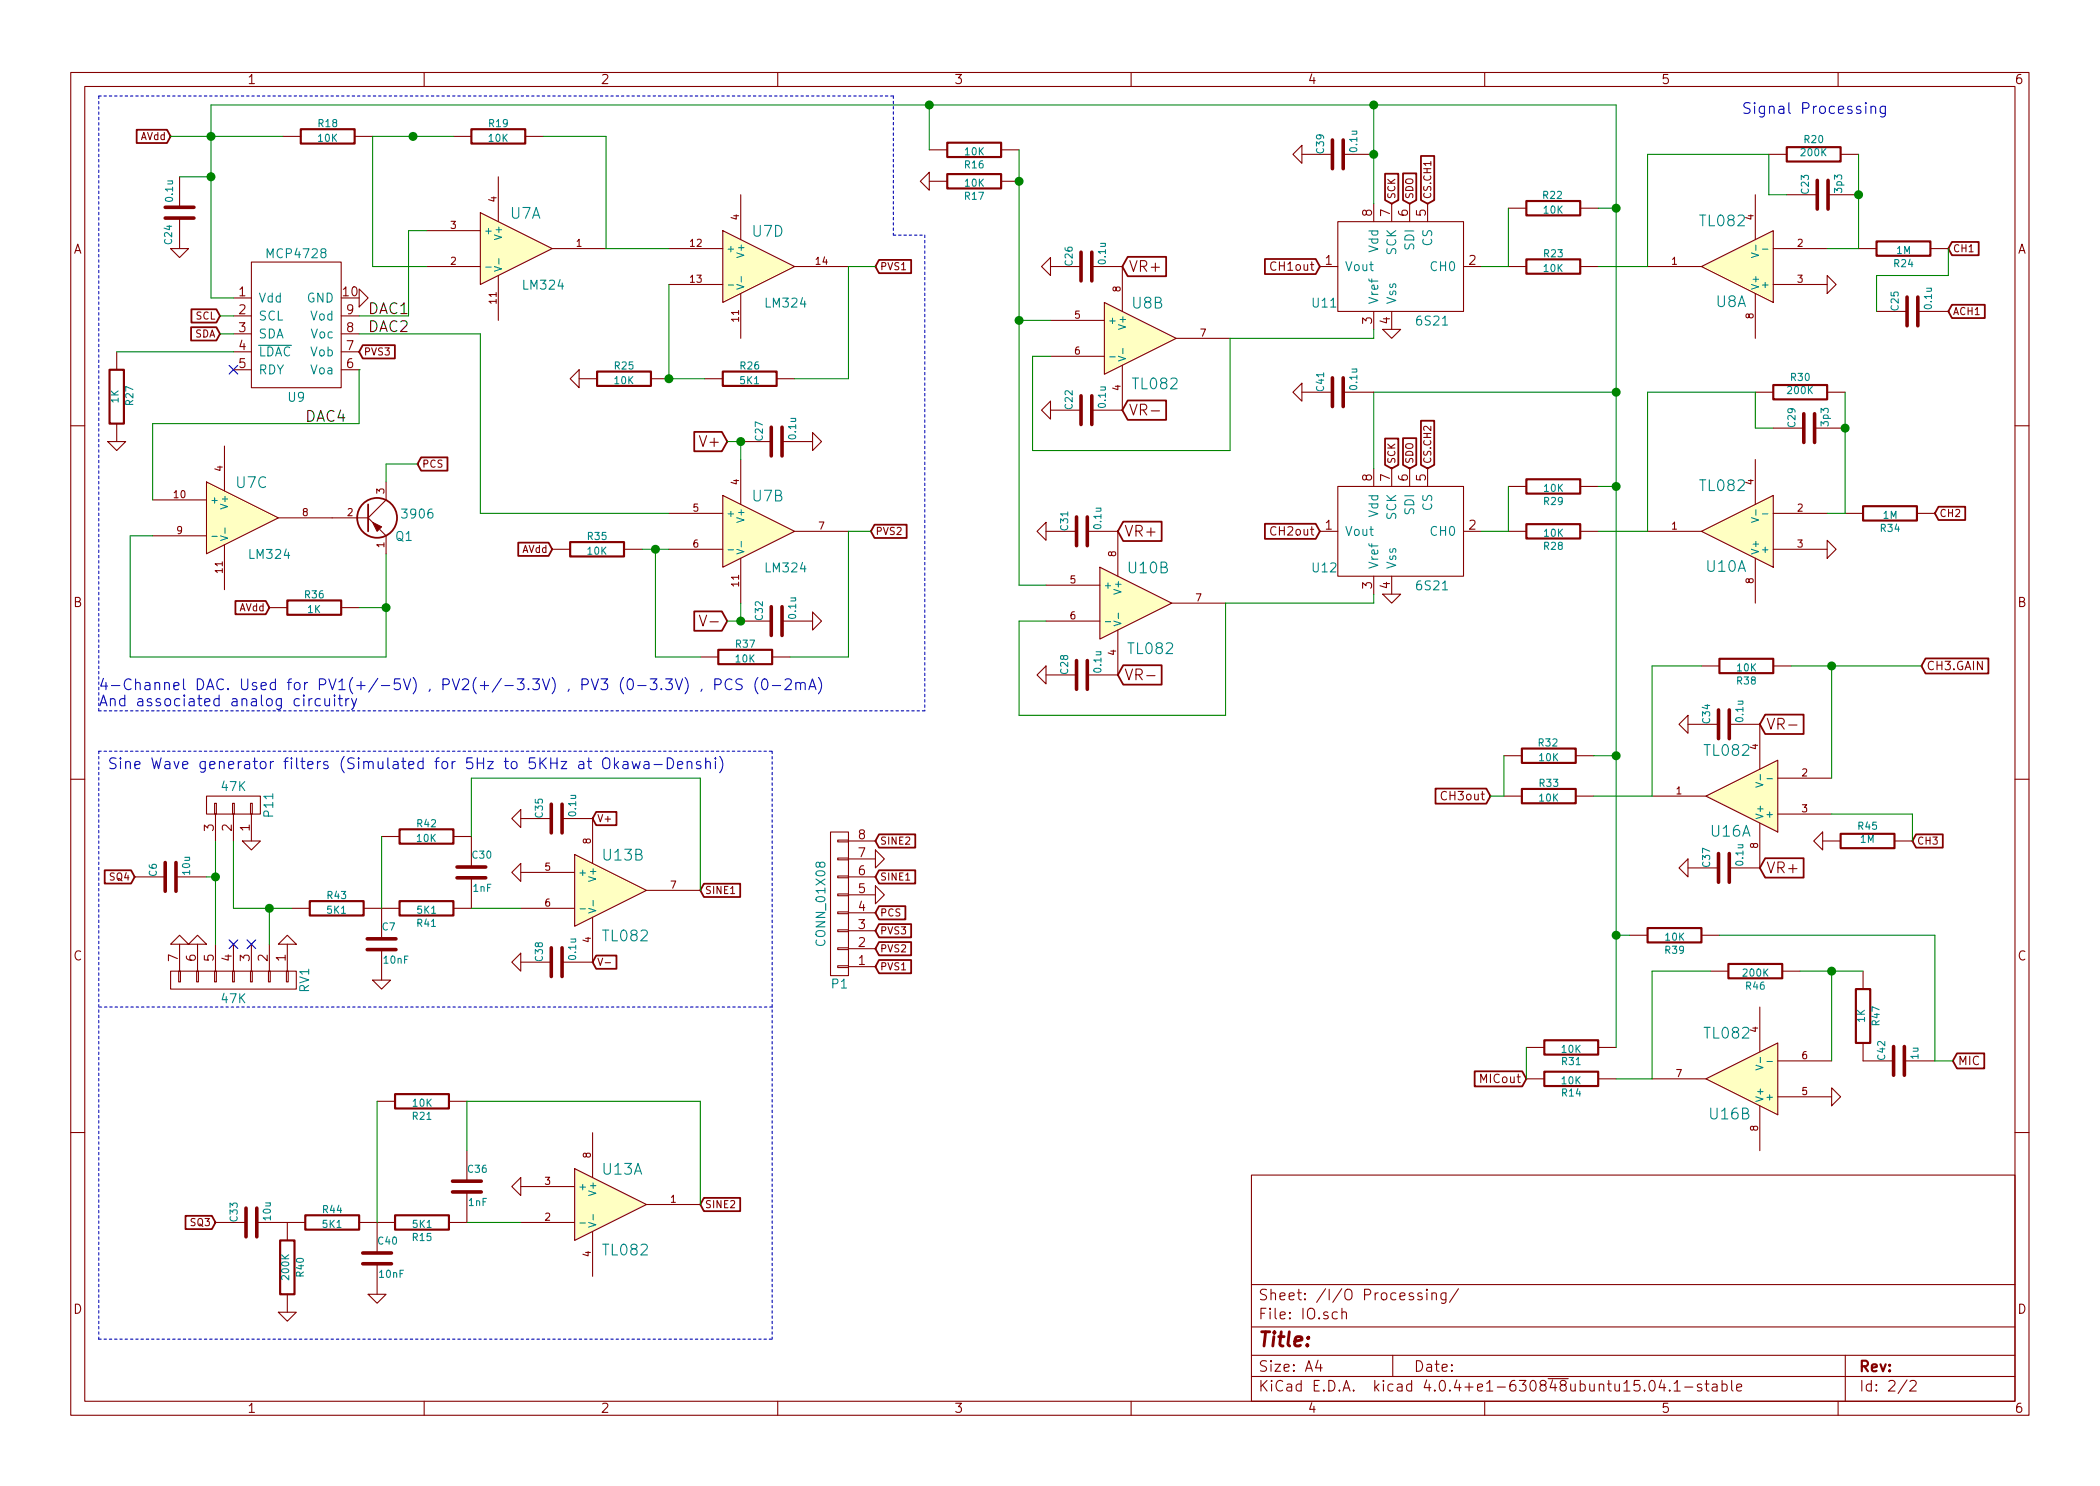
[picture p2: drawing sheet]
EESchema Schematic File Version 2
LIBS:PSLab-rescue
LIBS:power
LIBS:device
LIBS:transistors
LIBS:linear
LIBS:regul
LIBS:74xx
LIBS:cmos4000
LIBS:adc-dac
LIBS:memory
LIBS:xilinx
LIBS:microcontrollers
LIBS:dsp
LIBS:microchip
LIBS:analog_switches
LIBS:motorola
LIBS:texas
LIBS:intel
LIBS:audio
LIBS:interface
LIBS:digital-audio
LIBS:philips
LIBS:display
LIBS:cypress
LIBS:siliconi
LIBS:opto
LIBS:atmel
LIBS:contrib
LIBS:valves
LIBS:conn
LIBS:proto1
LIBS:proto1-cache
LIBS:PSLab-cache
EELAYER 25 0
EELAYER END
$Descr A4 11693 8268
encoding utf-8
Sheet 2 2
Title ""
Date ""
Rev ""
Comp ""
Comment1 ""
Comment2 ""
Comment3 ""
Comment4 ""
$EndDescr
$Comp
L R-RESCUE-proto1 R30
U 1 1
P 10025 2175
F 0 "R30" V 10105 2175 40  0000 C CNN
F 1 "200K" V 10032 2176 40  0000 C CNN
F 2 "MyLib:R_0805" V 9955 2175 30  0001 C CNN
F 3 "" H 10025 2175 30  0000 C CNN
	1    10025 2175
	0    -1   -1   0   
$EndComp
$Comp
L R-RESCUE-proto1 R34
U 1 1
P 10525 2850
F 0 "R34" V 10605 2850 40  0000 C CNN
F 1 "1M" V 10532 2851 40  0000 C CNN
F 2 "MyLib:R_0805" V 10455 2850 30  0001 C CNN
F 3 "" H 10525 2850 30  0000 C CNN
	1    10525 2850
	0    1    1    0   
$EndComp
$Comp
L GND-RESCUE-proto1 #PWR063
U 1 1
P 10175 3050
F 0 "#PWR063" H 10175 3050 30  0001 C CNN
F 1 "GND" H 10175 2980 30  0001 C CNN
F 2 "" H 10175 3050 60  0000 C CNN
F 3 "" H 10175 3050 60  0000 C CNN
	1    10175 3050
	0    -1   -1   0   
$EndComp
$Comp
L R-RESCUE-proto1 R32
U 1 1
P 8625 4200
F 0 "R32" V 8550 4205 40  0000 C CNN
F 1 "10K" V 8632 4201 40  0000 C CNN
F 2 "MyLib:R_0805" V 8555 4200 30  0001 C CNN
F 3 "" H 8625 4200 30  0000 C CNN
	1    8625 4200
	0    -1   1    0   
$EndComp
$Comp
L R-RESCUE-proto1 R33
U 1 1
P 8625 4425
F 0 "R33" V 8550 4425 40  0000 C CNN
F 1 "10K" V 8632 4426 40  0000 C CNN
F 2 "MyLib:R_0805" V 8555 4425 30  0001 C CNN
F 3 "" H 8625 4425 30  0000 C CNN
	1    8625 4425
	0    -1   1    0   
$EndComp
$Comp
L GND-RESCUE-proto1 #PWR064
U 1 1
P 5825 3750
F 0 "#PWR064" H 5825 3750 30  0001 C CNN
F 1 "GND" H 5825 3680 30  0001 C CNN
F 2 "" H 5825 3750 60  0000 C CNN
F 3 "" H 5825 3750 60  0000 C CNN
	1    5825 3750
	0    1    1    0   
$EndComp
$Comp
L GND-RESCUE-proto1 #PWR065
U 1 1
P 5825 2950
F 0 "#PWR065" H 5825 2950 30  0001 C CNN
F 1 "GND" H 5825 2880 30  0001 C CNN
F 2 "" H 5825 2950 60  0000 C CNN
F 3 "" H 5825 2950 60  0000 C CNN
	1    5825 2950
	0    1    1    0   
$EndComp
$Comp
L C-RESCUE-proto1 C29
U 1 1
P 10075 2375
AR Path="/5441D502" Ref="C29"  Part="1" 
AR Path="/54260FB5/5441D502" Ref="C29"  Part="1" 
F 0 "C29" H 10075 2475 40  0000 L CNN
F 1 "3p3" H 10081 2290 40  0000 L CNN
F 2 "MyLib:C_0805" H 10113 2225 30  0001 C CNN
F 3 "" H 10075 2375 60  0000 C CNN
	1    10075 2375
	0    -1   -1   0   
$EndComp
$Comp
L TL082-RESCUE-proto1 U10
U 1 1
P 9675 2950
F 0 "U10" H 9625 3150 60  0000 L CNN
F 1 "TL082" H 9625 2700 60  0000 L CNN
F 2 "MyLib:SOIC-8-N" H 9675 2950 60  0001 C CNN
F 3 "" H 9675 2950 60  0000 C CNN
	1    9675 2950
	-1   0    0    1   
$EndComp
$Comp
L C-RESCUE-proto1 C28
U 1 1
P 6025 3750
AR Path="/54474AA7" Ref="C28"  Part="1" 
AR Path="/54260FB5/54474AA7" Ref="C28"  Part="1" 
F 0 "C28" H 6025 3850 40  0000 L CNN
F 1 "0.1u" H 6031 3665 40  0000 L CNN
F 2 "MyLib:C_0805" H 6063 3600 30  0001 C CNN
F 3 "" H 6025 3750 60  0000 C CNN
	1    6025 3750
	0    -1   -1   0   
$EndComp
$Comp
L C-RESCUE-proto1 C31
U 1 1
P 6025 2950
AR Path="/5448A954" Ref="C31"  Part="1" 
AR Path="/54260FB5/5448A954" Ref="C31"  Part="1" 
F 0 "C31" H 6025 3050 40  0000 L CNN
F 1 "0.1u" H 6031 2865 40  0000 L CNN
F 2 "MyLib:C_0805" H 6063 2800 30  0001 C CNN
F 3 "" H 6025 2950 60  0000 C CNN
	1    6025 2950
	0    -1   -1   0   
$EndComp
$Comp
L TL082-RESCUE-proto1 U10
U 2 1
P 6325 3350
F 0 "U10" H 6275 3550 60  0000 L CNN
F 1 "TL082" H 6275 3100 60  0000 L CNN
F 2 "MyLib:SOIC-8-N" H 6325 3350 60  0001 C CNN
F 3 "" H 6325 3350 60  0000 C CNN
	2    6325 3350
	1    0    0    -1  
$EndComp
$Comp
L LM324-RESCUE-proto1 U7
U 4 1
P 4225 1475
AR Path="/555FF8F7" Ref="U7"  Part="4" 
AR Path="/54260FB5/555FF8F7" Ref="U7"  Part="4" 
F 0 "U7" H 4275 1675 60  0000 C CNN
F 1 "LM324" H 4375 1275 50  0000 C CNN
F 2 "MyLib:SOIC-14_N" H 4225 1475 60  0001 C CNN
F 3 "" H 4225 1475 60  0000 C CNN
	4    4225 1475
	1    0    0    -1  
$EndComp
$Comp
L LM324-RESCUE-proto1 U7
U 3 1
P 1350 2875
AR Path="/555FF9B2" Ref="U7"  Part="3" 
AR Path="/54260FB5/555FF9B2" Ref="U7"  Part="3" 
F 0 "U7" H 1400 3075 60  0000 C CNN
F 1 "LM324" H 1500 2675 50  0000 C CNN
F 2 "MyLib:SOIC-14_N" H 1350 2875 60  0001 C CNN
F 3 "" H 1350 2875 60  0000 C CNN
	3    1350 2875
	1    0    0    -1  
$EndComp
$Comp
L LM324-RESCUE-proto1 U7
U 1 1
P 2875 1375
AR Path="/555FFA21" Ref="U7"  Part="1" 
AR Path="/54260FB5/555FFA21" Ref="U7"  Part="1" 
F 0 "U7" H 2925 1575 60  0000 C CNN
F 1 "LM324" H 3025 1175 50  0000 C CNN
F 2 "MyLib:SOIC-14_N" H 2875 1375 60  0001 C CNN
F 3 "" H 2875 1375 60  0000 C CNN
	1    2875 1375
	1    0    0    -1  
$EndComp
$Comp
L LM324-RESCUE-proto1 U7
U 2 1
P 4225 2950
AR Path="/555FFAA5" Ref="U7"  Part="2" 
AR Path="/54260FB5/555FFAA5" Ref="U7"  Part="2" 
F 0 "U7" H 4275 3150 60  0000 C CNN
F 1 "LM324" H 4375 2750 50  0000 C CNN
F 2 "MyLib:SOIC-14_N" H 4225 2950 60  0001 C CNN
F 3 "" H 4225 2950 60  0000 C CNN
	2    4225 2950
	1    0    0    -1  
$EndComp
$Comp
L MCP4728-RESCUE-PSLab U9
U 1 1
P 1650 1800
F 0 "U9" H 1650 1400 50  0000 C CNN
F 1 "MCP4728" H 1650 2200 50  0000 C CNN
F 2 "MyLib:MSOP-10-0.5mm-hand" H 1650 1800 50  0001 C CNN
F 3 "_" H 1650 1800 50  0001 C CNN
	1    1650 1800
	1    0    0    -1  
$EndComp
$Comp
L R-RESCUE-proto1 R27
U 1 1
P 650 2200
F 0 "R27" V 575 2205 40  0000 C CNN
F 1 "1K" V 657 2201 40  0000 C CNN
F 2 "MyLib:R_0805" V 580 2200 30  0001 C CNN
F 3 "" H 650 2200 30  0000 C CNN
	1    650  2200
	-1   0    0    -1  
$EndComp
Text GLabel 950  750  0    40   Input ~ 0
AVdd
Text GLabel 1225 1750 0    40   Input ~ 0
SCL
Text GLabel 1225 1850 0    40   Input ~ 0
SDA
NoConn ~ 1300 2050
$Comp
L GND-RESCUE-proto1 #PWR066
U 1 1
P 650 2450
F 0 "#PWR066" H 650 2450 30  0001 C CNN
F 1 "GND" H 650 2380 30  0001 C CNN
F 2 "" H 650 2450 60  0000 C CNN
F 3 "" H 650 2450 60  0000 C CNN
	1    650  2450
	1    0    0    -1  
$EndComp
$Comp
L GND-RESCUE-proto1 #PWR067
U 1 1
P 2000 1650
F 0 "#PWR067" H 2000 1650 30  0001 C CNN
F 1 "GND" H 2000 1580 30  0001 C CNN
F 2 "" H 2000 1650 60  0000 C CNN
F 3 "" H 2000 1650 60  0000 C CNN
	1    2000 1650
	0    -1   -1   0   
$EndComp
$Comp
L R-RESCUE-proto1 R19
U 1 1
P 2775 750
F 0 "R19" V 2700 750 40  0000 C CNN
F 1 "10K" V 2782 751 40  0000 C CNN
F 2 "MyLib:R_0805" V 2705 750 30  0001 C CNN
F 3 "" H 2775 750 30  0000 C CNN
	1    2775 750 
	0    -1   1    0   
$EndComp
$Comp
L R-RESCUE-proto1 R18
U 1 1
P 1825 750
F 0 "R18" V 1750 750 40  0000 C CNN
F 1 "10K" V 1832 751 40  0000 C CNN
F 2 "MyLib:R_0805" V 1755 750 30  0001 C CNN
F 3 "" H 1825 750 30  0000 C CNN
	1    1825 750 
	0    -1   1    0   
$EndComp
$Comp
L C-RESCUE-proto1 C24
U 1 1
P 1000 1175
AR Path="/55602589" Ref="C24"  Part="1" 
AR Path="/54260FB5/55602589" Ref="C24"  Part="1" 
F 0 "C24" V 935 1240 40  0000 L CNN
F 1 "0.1u" V 940 990 40  0000 L CNN
F 2 "MyLib:C_0805" H 1038 1025 30  0001 C CNN
F 3 "" H 1000 1175 60  0000 C CNN
	1    1000 1175
	1    0    0    1   
$EndComp
$Comp
L GND-RESCUE-proto1 #PWR068
U 1 1
P 1000 1375
F 0 "#PWR068" H 1000 1375 30  0001 C CNN
F 1 "GND" H 1000 1305 30  0001 C CNN
F 2 "" H 1000 1375 60  0000 C CNN
F 3 "" H 1000 1375 60  0000 C CNN
	1    1000 1375
	1    0    0    -1  
$EndComp
$Comp
L R-RESCUE-proto1 R26
U 1 1
P 4175 2100
F 0 "R26" V 4100 2100 40  0000 C CNN
F 1 "5K1" V 4182 2101 40  0000 C CNN
F 2 "MyLib:R_0805" V 4105 2100 30  0001 C CNN
F 3 "" H 4175 2100 30  0000 C CNN
	1    4175 2100
	0    -1   1    0   
$EndComp
$Comp
L R-RESCUE-proto1 R25
U 1 1
P 3475 2100
F 0 "R25" V 3400 2100 40  0000 C CNN
F 1 "10K" V 3482 2101 40  0000 C CNN
F 2 "MyLib:R_0805" V 3405 2100 30  0001 C CNN
F 3 "" H 3475 2100 30  0000 C CNN
	1    3475 2100
	0    -1   1    0   
$EndComp
$Comp
L GND-RESCUE-proto1 #PWR069
U 1 1
P 3225 2100
F 0 "#PWR069" H 3225 2100 30  0001 C CNN
F 1 "GND" H 3225 2030 30  0001 C CNN
F 2 "" H 3225 2100 60  0000 C CNN
F 3 "" H 3225 2100 60  0000 C CNN
	1    3225 2100
	0    1    1    0   
$EndComp
Text GLabel 4850 2950 2    40   Input ~ 0
PVS2
Text GLabel 4875 1475 2    40   Input ~ 0
PVS1
$Comp
L R-RESCUE-proto1 R35
U 1 1
P 3325 3050
F 0 "R35" V 3250 3050 40  0000 C CNN
F 1 "10K" V 3332 3051 40  0000 C CNN
F 2 "MyLib:R_0805" V 3255 3050 30  0001 C CNN
F 3 "" H 3325 3050 30  0000 C CNN
	1    3325 3050
	0    -1   1    0   
$EndComp
Text GLabel 3075 3050 0    40   Input ~ 0
AVdd
$Comp
L R-RESCUE-proto1 R37
U 1 1
P 4150 3650
F 0 "R37" V 4075 3650 40  0000 C CNN
F 1 "10K" V 4157 3651 40  0000 C CNN
F 2 "MyLib:R_0805" V 4080 3650 30  0001 C CNN
F 3 "" H 4150 3650 30  0000 C CNN
	1    4150 3650
	0    -1   1    0   
$EndComp
Text GLabel 2000 1950 2    40   Input ~ 0
PVS3
$Comp
L 3906 Q1
U 1 1
P 2050 2875
F 0 "Q1" H 2250 2775 50  0000 C CNN
F 1 "3906" H 2325 2900 50  0000 C CNN
F 2 "MyLib:SOT-23-EBC" H 2050 2875 60  0001 C CNN
F 3 "" H 2050 2875 60  0000 C CNN
	1    2050 2875
	1    0    0    -1  
$EndComp
Text GLabel 2325 2575 2    40   Input ~ 0
PCS
$Comp
L R-RESCUE-proto1 R36
U 1 1
P 1750 3375
F 0 "R36" V 1675 3375 40  0000 C CNN
F 1 "1K" V 1757 3376 40  0000 C CNN
F 2 "MyLib:R_0805" V 1680 3375 30  0001 C CNN
F 3 "" H 1750 3375 30  0000 C CNN
	1    1750 3375
	0    -1   1    0   
$EndComp
Text GLabel 1500 3375 0    40   Input ~ 0
AVdd
$Comp
L C-RESCUE-proto1 C27
U 1 1
P 4325 2450
AR Path="/5560BEAD" Ref="C27"  Part="1" 
AR Path="/54260FB5/5560BEAD" Ref="C27"  Part="1" 
F 0 "C27" H 4325 2550 40  0000 L CNN
F 1 "0.1u" H 4331 2365 40  0000 L CNN
F 2 "MyLib:C_0805" H 4363 2300 30  0001 C CNN
F 3 "" H 4325 2450 60  0000 C CNN
	1    4325 2450
	0    -1   -1   0   
$EndComp
$Comp
L C-RESCUE-proto1 C32
U 1 1
P 4325 3450
AR Path="/5560BFCE" Ref="C32"  Part="1" 
AR Path="/54260FB5/5560BFCE" Ref="C32"  Part="1" 
F 0 "C32" H 4325 3550 40  0000 L CNN
F 1 "0.1u" H 4331 3365 40  0000 L CNN
F 2 "MyLib:C_0805" H 4363 3300 30  0001 C CNN
F 3 "" H 4325 3450 60  0000 C CNN
	1    4325 3450
	0    -1   -1   0   
$EndComp
Text GLabel 4050 3450 0    60   Input ~ 0
V-
Text GLabel 4050 2450 0    60   Input ~ 0
V+
Text GLabel 4875 5375 2    40   Input ~ 0
PVS1
Text GLabel 4875 5275 2    40   Input ~ 0
PVS2
Text GLabel 4875 5175 2    40   Input ~ 0
PVS3
Text GLabel 4875 5075 2    40   Input ~ 0
PCS
$Comp
L GND-RESCUE-proto1 #PWR070
U 1 1
P 4525 3450
F 0 "#PWR070" H 4525 3450 30  0001 C CNN
F 1 "GND" H 4525 3380 30  0001 C CNN
F 2 "" H 4525 3450 60  0000 C CNN
F 3 "" H 4525 3450 60  0000 C CNN
	1    4525 3450
	0    -1   1    0   
$EndComp
$Comp
L GND-RESCUE-proto1 #PWR071
U 1 1
P 4525 2450
F 0 "#PWR071" H 4525 2450 30  0001 C CNN
F 1 "GND" H 4525 2380 30  0001 C CNN
F 2 "" H 4525 2450 60  0000 C CNN
F 3 "" H 4525 2450 60  0000 C CNN
	1    4525 2450
	0    -1   1    0   
$EndComp
$Comp
L C-RESCUE-proto1 C7
U 1 1
P 2125 5250
AR Path="/55638F6F" Ref="C7"  Part="1" 
AR Path="/54260FB5/55638F6F" Ref="C7"  Part="1" 
F 0 "C7" H 2125 5350 40  0000 L CNN
F 1 "10nF" H 2131 5165 40  0000 L CNN
F 2 "MyLib:C_0805" H 2163 5100 30  0001 C CNN
F 3 "" H 2125 5250 60  0000 C CNN
	1    2125 5250
	1    0    0    -1  
$EndComp
$Comp
L R-RESCUE-proto1 R40
U 1 1
P 1600 7050
F 0 "R40" V 1525 7050 40  0000 C CNN
F 1 "200K" V 1607 7051 40  0000 C CNN
F 2 "MyLib:R_0805" V 1530 7050 30  0001 C CNN
F 3 "" H 1600 7050 30  0000 C CNN
	1    1600 7050
	-1   0    0    -1  
$EndComp
$Comp
L R-RESCUE-proto1 R44
U 1 1
P 1850 6800
F 0 "R44" V 1775 6800 40  0000 C CNN
F 1 "5K1" V 1857 6801 40  0000 C CNN
F 2 "MyLib:R_0805" V 1780 6800 30  0001 C CNN
F 3 "" H 1850 6800 30  0000 C CNN
	1    1850 6800
	0    -1   1    0   
$EndComp
$Comp
L C-RESCUE-proto1 C6
U 1 1
P 950 4875
AR Path="/5563B5F7" Ref="C6"  Part="1" 
AR Path="/54260FB5/5563B5F7" Ref="C6"  Part="1" 
F 0 "C6" H 950 4975 40  0000 L CNN
F 1 "10u" H 956 4790 40  0000 L CNN
F 2 "MyLib:C_0805" H 988 4725 30  0001 C CNN
F 3 "" H 950 4875 60  0000 C CNN
	1    950  4875
	0    -1   -1   0   
$EndComp
$Comp
L C-RESCUE-proto1 C35
U 1 1
P 3100 4550
AR Path="/5563C456" Ref="C35"  Part="1" 
AR Path="/54260FB5/5563C456" Ref="C35"  Part="1" 
F 0 "C35" H 3100 4650 40  0000 L CNN
F 1 "0.1u" H 3106 4465 40  0000 L CNN
F 2 "MyLib:C_0805" H 3138 4400 30  0001 C CNN
F 3 "" H 3100 4550 60  0000 C CNN
	1    3100 4550
	0    -1   -1   0   
$EndComp
Text GLabel 3300 4550 2    40   Input ~ 0
V+
Text GLabel 3300 5350 2    40   Input ~ 0
V-
$Comp
L R-RESCUE-proto1 R28
U 1 1
P 8650 2950
F 0 "R28" V 8730 2950 40  0000 C CNN
F 1 "10K" V 8657 2951 40  0000 C CNN
F 2 "MyLib:R_0805" V 8580 2950 30  0001 C CNN
F 3 "" H 8650 2950 30  0000 C CNN
	1    8650 2950
	0    1    1    0   
$EndComp
$Comp
L R-RESCUE-proto1 R29
U 1 1
P 8650 2700
F 0 "R29" V 8730 2700 40  0000 C CNN
F 1 "10K" V 8657 2701 40  0000 C CNN
F 2 "MyLib:R_0805" V 8580 2700 30  0001 C CNN
F 3 "" H 8650 2700 30  0000 C CNN
	1    8650 2700
	0    1    1    0   
$EndComp
$Comp
L R-RESCUE-proto1 R20
U 1 1
P 10100 850
F 0 "R20" V 10180 850 40  0000 C CNN
F 1 "200K" V 10107 851 40  0000 C CNN
F 2 "MyLib:R_0805" V 10030 850 30  0001 C CNN
F 3 "" H 10100 850 30  0000 C CNN
	1    10100 850 
	0    -1   -1   0   
$EndComp
$Comp
L R-RESCUE-proto1 R24
U 1 1
P 10600 1375
F 0 "R24" V 10680 1375 40  0000 C CNN
F 1 "1M" V 10607 1376 40  0000 C CNN
F 2 "MyLib:R_0805" V 10530 1375 30  0001 C CNN
F 3 "" H 10600 1375 30  0000 C CNN
	1    10600 1375
	0    1    1    0   
$EndComp
$Comp
L GND-RESCUE-proto1 #PWR072
U 1 1
P 10175 1575
F 0 "#PWR072" H 10175 1575 30  0001 C CNN
F 1 "GND" H 10175 1505 30  0001 C CNN
F 2 "" H 10175 1575 60  0000 C CNN
F 3 "" H 10175 1575 60  0000 C CNN
	1    10175 1575
	0    -1   -1   0   
$EndComp
Text GLabel 7350 1475 0    47   Input ~ 0
CH1out
$Comp
L R-RESCUE-proto1 R22
U 1 1
P 8650 1150
F 0 "R22" V 8575 1155 40  0000 C CNN
F 1 "10K" V 8657 1151 40  0000 C CNN
F 2 "MyLib:R_0805" V 8580 1150 30  0001 C CNN
F 3 "" H 8650 1150 30  0000 C CNN
	1    8650 1150
	0    -1   1    0   
$EndComp
$Comp
L R-RESCUE-proto1 R23
U 1 1
P 8650 1475
F 0 "R23" V 8575 1475 40  0000 C CNN
F 1 "10K" V 8657 1476 40  0000 C CNN
F 2 "MyLib:R_0805" V 8580 1475 30  0001 C CNN
F 3 "" H 8650 1475 30  0000 C CNN
	1    8650 1475
	0    -1   1    0   
$EndComp
$Comp
L GND-RESCUE-proto1 #PWR073
U 1 1
P 5850 2275
F 0 "#PWR073" H 5850 2275 30  0001 C CNN
F 1 "GND" H 5850 2205 30  0001 C CNN
F 2 "" H 5850 2275 60  0000 C CNN
F 3 "" H 5850 2275 60  0000 C CNN
	1    5850 2275
	0    1    1    0   
$EndComp
$Comp
L GND-RESCUE-proto1 #PWR074
U 1 1
P 5850 1475
F 0 "#PWR074" H 5850 1475 30  0001 C CNN
F 1 "GND" H 5850 1405 30  0001 C CNN
F 2 "" H 5850 1475 60  0000 C CNN
F 3 "" H 5850 1475 60  0000 C CNN
	1    5850 1475
	0    1    1    0   
$EndComp
$Comp
L C-RESCUE-proto1 C23
U 1 1
P 10150 1075
AR Path="/55B7C49A" Ref="C23"  Part="1" 
AR Path="/54260FB5/55B7C49A" Ref="C23"  Part="1" 
F 0 "C23" H 10150 1175 40  0000 L CNN
F 1 "3p3" H 10156 990 40  0000 L CNN
F 2 "MyLib:C_0805" H 10188 925 30  0001 C CNN
F 3 "" H 10150 1075 60  0000 C CNN
	1    10150 1075
	0    -1   -1   0   
$EndComp
$Comp
L TL082-RESCUE-proto1 U8
U 1 1
P 9675 1475
F 0 "U8" H 9625 1675 60  0000 L CNN
F 1 "TL082" H 9625 1225 60  0000 L CNN
F 2 "MyLib:SOIC-8-N" H 9675 1475 60  0001 C CNN
F 3 "" H 9675 1475 60  0000 C CNN
	1    9675 1475
	-1   0    0    1   
$EndComp
$Comp
L C-RESCUE-proto1 C22
U 1 1
P 6050 2275
AR Path="/55B7C4A8" Ref="C22"  Part="1" 
AR Path="/54260FB5/55B7C4A8" Ref="C22"  Part="1" 
F 0 "C22" H 6050 2375 40  0000 L CNN
F 1 "0.1u" H 6056 2190 40  0000 L CNN
F 2 "MyLib:C_0805" H 6088 2125 30  0001 C CNN
F 3 "" H 6050 2275 60  0000 C CNN
	1    6050 2275
	0    -1   -1   0   
$EndComp
$Comp
L C-RESCUE-proto1 C26
U 1 1
P 6050 1475
AR Path="/55B7C4AF" Ref="C26"  Part="1" 
AR Path="/54260FB5/55B7C4AF" Ref="C26"  Part="1" 
F 0 "C26" H 6050 1575 40  0000 L CNN
F 1 "0.1u" H 6056 1390 40  0000 L CNN
F 2 "MyLib:C_0805" H 6088 1325 30  0001 C CNN
F 3 "" H 6050 1475 60  0000 C CNN
	1    6050 1475
	0    -1   -1   0   
$EndComp
$Comp
L TL082-RESCUE-proto1 U8
U 2 1
P 6350 1875
F 0 "U8" H 6300 2075 60  0000 L CNN
F 1 "TL082" H 6300 1625 60  0000 L CNN
F 2 "MyLib:SOIC-8-N" H 6350 1875 60  0001 C CNN
F 3 "" H 6350 1875 60  0000 C CNN
	2    6350 1875
	1    0    0    -1  
$EndComp
$Comp
L C-RESCUE-proto1 C25
U 1 1
P 10650 1725
AR Path="/55B7C4BF" Ref="C25"  Part="1" 
AR Path="/54260FB5/55B7C4BF" Ref="C25"  Part="1" 
F 0 "C25" H 10650 1825 40  0000 L CNN
F 1 "0.1u" H 10656 1640 40  0000 L CNN
F 2 "MyLib:C_0805" H 10688 1575 30  0001 C CNN
F 3 "" H 10650 1725 60  0000 C CNN
	1    10650 1725
	0    -1   -1   0   
$EndComp
$Comp
L R-RESCUE-proto1 R16
U 1 1
P 5425 825
F 0 "R16" V 5505 825 40  0000 C CNN
F 1 "10K" V 5432 826 40  0000 C CNN
F 2 "MyLib:R_0805" V 5355 825 30  0001 C CNN
F 3 "" H 5425 825 30  0000 C CNN
	1    5425 825 
	0    1    1    0   
$EndComp
$Comp
L R-RESCUE-proto1 R17
U 1 1
P 5425 1000
F 0 "R17" V 5505 1000 40  0000 C CNN
F 1 "10K" V 5432 1001 40  0000 C CNN
F 2 "MyLib:R_0805" V 5355 1000 30  0001 C CNN
F 3 "" H 5425 1000 30  0000 C CNN
	1    5425 1000
	0    1    1    0   
$EndComp
$Comp
L R-RESCUE-proto1 R21
U 1 1
P 2350 6125
F 0 "R21" V 2430 6125 40  0000 C CNN
F 1 "10K" V 2357 6126 40  0000 C CNN
F 2 "MyLib:R_0805" V 2280 6125 30  0001 C CNN
F 3 "" H 2350 6125 30  0000 C CNN
	1    2350 6125
	0    1    1    0   
$EndComp
$Comp
L C-RESCUE-proto1 C40
U 1 1
P 2100 7000
AR Path="/55B80C4D" Ref="C40"  Part="1" 
AR Path="/54260FB5/55B80C4D" Ref="C40"  Part="1" 
F 0 "C40" H 2100 7100 40  0000 L CNN
F 1 "10nF" H 2106 6915 40  0000 L CNN
F 2 "MyLib:C_0805" H 2138 6850 30  0001 C CNN
F 3 "" H 2100 7000 60  0000 C CNN
	1    2100 7000
	1    0    0    -1  
$EndComp
$Comp
L R-RESCUE-proto1 R42
U 1 1
P 2375 4650
F 0 "R42" V 2300 4650 40  0000 C CNN
F 1 "10K" V 2382 4651 40  0000 C CNN
F 2 "MyLib:R_0805" V 2305 4650 30  0001 C CNN
F 3 "" H 2375 4650 30  0000 C CNN
	1    2375 4650
	0    -1   1    0   
$EndComp
$Comp
L R-RESCUE-proto1 R43
U 1 1
P 1875 5050
F 0 "R43" V 1800 5050 40  0000 C CNN
F 1 "5K1" V 1882 5051 40  0000 C CNN
F 2 "MyLib:R_0805" V 1805 5050 30  0001 C CNN
F 3 "" H 1875 5050 30  0000 C CNN
	1    1875 5050
	0    -1   1    0   
$EndComp
$Comp
L C-RESCUE-proto1 C38
U 1 1
P 3100 5350
AR Path="/55B80C75" Ref="C38"  Part="1" 
AR Path="/54260FB5/55B80C75" Ref="C38"  Part="1" 
F 0 "C38" H 3100 5450 40  0000 L CNN
F 1 "0.1u" H 3106 5265 40  0000 L CNN
F 2 "MyLib:C_0805" H 3138 5200 30  0001 C CNN
F 3 "" H 3100 5350 60  0000 C CNN
	1    3100 5350
	0    -1   -1   0   
$EndComp
$Comp
L C-RESCUE-proto1 C30
U 1 1
P 2625 4850
AR Path="/55B80C8A" Ref="C30"  Part="1" 
AR Path="/54260FB5/55B80C8A" Ref="C30"  Part="1" 
F 0 "C30" H 2625 4950 40  0000 L CNN
F 1 "1nF" H 2631 4765 40  0000 L CNN
F 2 "MyLib:C_0805" H 2663 4700 30  0001 C CNN
F 3 "" H 2625 4850 60  0000 C CNN
	1    2625 4850
	1    0    0    -1  
$EndComp
Text GLabel 7950 1125 1    40   Input ~ 0
CS.CH1
$Comp
L GND-RESCUE-proto1 #PWR075
U 1 1
P 9400 4025
F 0 "#PWR075" H 9400 4025 30  0001 C CNN
F 1 "GND" H 9400 3955 30  0001 C CNN
F 2 "" H 9400 4025 60  0000 C CNN
F 3 "" H 9400 4025 60  0000 C CNN
	1    9400 4025
	0    1    1    0   
$EndComp
$Comp
L GND-RESCUE-proto1 #PWR076
U 1 1
P 9400 4825
F 0 "#PWR076" H 9400 4825 30  0001 C CNN
F 1 "GND" H 9400 4755 30  0001 C CNN
F 2 "" H 9400 4825 60  0000 C CNN
F 3 "" H 9400 4825 60  0000 C CNN
	1    9400 4825
	0    1    1    0   
$EndComp
$Comp
L TL082-RESCUE-proto1 U16
U 1 1
P 9700 4425
F 0 "U16" H 9650 4625 60  0000 L CNN
F 1 "TL082" H 9650 4175 60  0000 L CNN
F 2 "MyLib:SOIC-8-N" H 9700 4425 60  0001 C CNN
F 3 "" H 9700 4425 60  0000 C CNN
	1    9700 4425
	-1   0    0    1   
$EndComp
$Comp
L C-RESCUE-proto1 C34
U 1 1
P 9600 4025
AR Path="/55B8CB2D" Ref="C34"  Part="1" 
AR Path="/54260FB5/55B8CB2D" Ref="C34"  Part="1" 
F 0 "C34" H 9600 4125 40  0000 L CNN
F 1 "0.1u" H 9606 3940 40  0000 L CNN
F 2 "MyLib:C_0805" H 9638 3875 30  0001 C CNN
F 3 "" H 9600 4025 60  0000 C CNN
	1    9600 4025
	0    -1   -1   0   
$EndComp
$Comp
L C-RESCUE-proto1 C37
U 1 1
P 9600 4825
AR Path="/55B8CB34" Ref="C37"  Part="1" 
AR Path="/54260FB5/55B8CB34" Ref="C37"  Part="1" 
F 0 "C37" H 9600 4925 40  0000 L CNN
F 1 "0.1u" H 9606 4740 40  0000 L CNN
F 2 "MyLib:C_0805" H 9638 4675 30  0001 C CNN
F 3 "" H 9600 4825 60  0000 C CNN
	1    9600 4825
	0    -1   -1   0   
$EndComp
Text GLabel 9800 4025 2    60   Input ~ 0
VR-
$Comp
L TL082-RESCUE-proto1 U16
U 2 1
P 9700 6000
F 0 "U16" H 9650 6200 60  0000 L CNN
F 1 "TL082" H 9650 5750 60  0000 L CNN
F 2 "MyLib:SOIC-8-N" H 9700 6000 60  0001 C CNN
F 3 "" H 9700 6000 60  0000 C CNN
	2    9700 6000
	-1   0    0    1   
$EndComp
Text GLabel 9800 4825 2    60   Input ~ 0
VR+
$Comp
L R-RESCUE-proto1 R38
U 1 1
P 9725 3700
F 0 "R38" V 9805 3700 40  0000 C CNN
F 1 "10K" V 9732 3701 40  0000 C CNN
F 2 "MyLib:R_0805" V 9655 3700 30  0001 C CNN
F 3 "" H 9725 3700 30  0000 C CNN
	1    9725 3700
	0    1    1    0   
$EndComp
$Comp
L R-RESCUE-proto1 R39
U 1 1
P 9325 5200
F 0 "R39" V 9405 5200 40  0000 C CNN
F 1 "10K" V 9332 5201 40  0000 C CNN
F 2 "MyLib:R_0805" V 9255 5200 30  0001 C CNN
F 3 "" H 9325 5200 30  0000 C CNN
	1    9325 5200
	0    1    1    0   
$EndComp
$Comp
L R-RESCUE-proto1 R41
U 1 1
P 2375 5050
F 0 "R41" V 2455 5050 40  0000 C CNN
F 1 "5K1" V 2382 5051 40  0000 C CNN
F 2 "MyLib:R_0805" V 2305 5050 30  0001 C CNN
F 3 "" H 2375 5050 30  0000 C CNN
	1    2375 5050
	0    1    1    0   
$EndComp
Text GLabel 10700 3700 2    47   Input ~ 0
CH3.GAIN
Text GLabel 8500 6000 0    47   Input ~ 0
MICout
$Comp
L R-RESCUE-proto1 R46
U 1 1
P 9775 5400
F 0 "R46" V 9855 5400 40  0000 C CNN
F 1 "200K" V 9782 5401 40  0000 C CNN
F 2 "MyLib:R_0805" V 9705 5400 30  0001 C CNN
F 3 "" H 9775 5400 30  0000 C CNN
	1    9775 5400
	0    1    1    0   
$EndComp
$Comp
L R-RESCUE-proto1 R14
U 1 1
P 8750 6000
F 0 "R14" V 8825 6000 40  0000 C CNN
F 1 "10K" V 8757 6001 40  0000 C CNN
F 2 "MyLib:R_0805" V 8680 6000 30  0001 C CNN
F 3 "" H 8750 6000 30  0000 C CNN
	1    8750 6000
	0    -1   1    0   
$EndComp
$Comp
L R-RESCUE-proto1 R31
U 1 1
P 8750 5825
F 0 "R31" V 8825 5825 40  0000 C CNN
F 1 "10K" V 8757 5826 40  0000 C CNN
F 2 "MyLib:R_0805" V 8680 5825 30  0001 C CNN
F 3 "" H 8750 5825 30  0000 C CNN
	1    8750 5825
	0    -1   1    0   
$EndComp
$Comp
L R-RESCUE-proto1 R45
U 1 1
P 10400 4675
F 0 "R45" V 10480 4675 40  0000 C CNN
F 1 "1M" V 10407 4676 40  0000 C CNN
F 2 "MyLib:R_0805" V 10330 4675 30  0001 C CNN
F 3 "" H 10400 4675 30  0000 C CNN
	1    10400 4675
	0    -1   -1   0   
$EndComp
$Comp
L GND-RESCUE-proto1 #PWR077
U 1 1
P 10200 6100
F 0 "#PWR077" H 10200 6100 30  0001 C CNN
F 1 "GND" H 10200 6030 30  0001 C CNN
F 2 "" H 10200 6100 60  0000 C CNN
F 3 "" H 10200 6100 60  0000 C CNN
	1    10200 6100
	0    -1   -1   0   
$EndComp
Text GLabel 6250 1475 2    60   Input ~ 0
VR+
Text GLabel 6250 2275 2    60   Input ~ 0
VR-
Text GLabel 6225 2950 2    60   Input ~ 0
VR+
Text GLabel 6225 3750 2    60   Input ~ 0
VR-
Text GLabel 8300 4425 0    47   Input ~ 0
CH3out
$Comp
L R-RESCUE-proto1 R47
U 1 1
P 10375 5650
F 0 "R47" V 10300 5650 40  0000 C CNN
F 1 "1K" V 10382 5651 40  0000 C CNN
F 2 "MyLib:R_0805" V 10305 5650 30  0001 C CNN
F 3 "" H 10375 5650 30  0000 C CNN
	1    10375 5650
	-1   0    0    -1  
$EndComp
$Comp
L C-RESCUE-proto1 C43
U 1 1
P 10575 5900
AR Path="/55BDB54C" Ref="C43"  Part="1" 
AR Path="/54260FB5/55BDB54C" Ref="C42"  Part="1" 
F 0 "C42" H 10575 6000 40  0000 L CNN
F 1 "1u" H 10581 5815 40  0000 L CNN
F 2 "MyLib:C_0805" H 10613 5750 30  0001 C CNN
F 3 "" H 10575 5900 60  0000 C CNN
	1    10575 5900
	0    -1   -1   0   
$EndComp
Text GLabel 10875 5900 2    47   Input ~ 0
MIC
$Comp
L GND-RESCUE-proto1 #PWR078
U 1 1
P 10150 4675
F 0 "#PWR078" H 10150 4675 30  0001 C CNN
F 1 "GND" H 10150 4605 30  0001 C CNN
F 2 "" H 10150 4675 60  0000 C CNN
F 3 "" H 10150 4675 60  0000 C CNN
	1    10150 4675
	0    1    1    0   
$EndComp
$Comp
L R-RESCUE-proto1 R15
U 1 1
P 2350 6800
F 0 "R15" V 2430 6800 40  0000 C CNN
F 1 "5K1" V 2357 6801 40  0000 C CNN
F 2 "MyLib:R_0805" V 2280 6800 30  0001 C CNN
F 3 "" H 2350 6800 30  0000 C CNN
	1    2350 6800
	0    1    1    0   
$EndComp
Text Label 2050 1750 0    60   ~ 0
DAC1
Text Label 2050 1850 0    60   ~ 0
DAC2
Text Label 1700 2350 0    60   ~ 0
DAC4
$Comp
L TL082-RESCUE-proto1 U13
U 2 1
P 3400 4950
F 0 "U13" H 3350 5150 60  0000 L CNN
F 1 "TL082" H 3350 4700 60  0000 L CNN
F 2 "MyLib:SOIC-8-N" H 3400 4950 60  0001 C CNN
F 3 "" H 3400 4950 60  0000 C CNN
	2    3400 4950
	1    0    0    -1  
$EndComp
$Comp
L TL082-RESCUE-proto1 U13
U 1 1
P 3400 6700
F 0 "U13" H 3350 6900 60  0000 L CNN
F 1 "TL082" H 3350 6450 60  0000 L CNN
F 2 "MyLib:SOIC-8-N" H 3400 6700 60  0001 C CNN
F 3 "" H 3400 6700 60  0000 C CNN
	1    3400 6700
	1    0    0    -1  
$EndComp
Text GLabel 750  4875 0    40   Input ~ 0
SQ4
$Comp
L GND-RESCUE-proto1 #PWR079
U 1 1
P 1600 5250
F 0 "#PWR079" H 1600 5250 30  0001 C CNN
F 1 "GND" H 1600 5180 30  0001 C CNN
F 2 "" H 1600 5250 60  0000 C CNN
F 3 "" H 1600 5250 60  0000 C CNN
	1    1600 5250
	-1   0    0    1   
$EndComp
$Comp
L GND-RESCUE-proto1 #PWR080
U 1 1
P 2125 5450
F 0 "#PWR080" H 2125 5450 30  0001 C CNN
F 1 "GND" H 2125 5380 30  0001 C CNN
F 2 "" H 2125 5450 60  0000 C CNN
F 3 "" H 2125 5450 60  0000 C CNN
	1    2125 5450
	1    0    0    -1  
$EndComp
$Comp
L GND-RESCUE-proto1 #PWR081
U 1 1
P 2900 4850
F 0 "#PWR081" H 2900 4850 30  0001 C CNN
F 1 "GND" H 2900 4780 30  0001 C CNN
F 2 "" H 2900 4850 60  0000 C CNN
F 3 "" H 2900 4850 60  0000 C CNN
	1    2900 4850
	0    1    1    0   
$EndComp
$Comp
L GND-RESCUE-proto1 #PWR082
U 1 1
P 2900 5350
F 0 "#PWR082" H 2900 5350 30  0001 C CNN
F 1 "GND" H 2900 5280 30  0001 C CNN
F 2 "" H 2900 5350 60  0000 C CNN
F 3 "" H 2900 5350 60  0000 C CNN
	1    2900 5350
	0    1    1    0   
$EndComp
$Comp
L GND-RESCUE-proto1 #PWR083
U 1 1
P 2900 4550
F 0 "#PWR083" H 2900 4550 30  0001 C CNN
F 1 "GND" H 2900 4480 30  0001 C CNN
F 2 "" H 2900 4550 60  0000 C CNN
F 3 "" H 2900 4550 60  0000 C CNN
	1    2900 4550
	0    1    1    0   
$EndComp
Text GLabel 3900 4950 2    40   Input ~ 0
SINE1
Text GLabel 10650 4675 2    40   Input ~ 0
CH3
Text GLabel 10775 2850 2    40   Input ~ 0
CH2
Text GLabel 10850 1375 2    40   Input ~ 0
CH1
Text GLabel 10850 1725 2    40   Input ~ 0
ACH1
$Comp
L MCP6S21A U11
U 1 1
P 7800 1475
F 0 "U11" H 7375 1275 50  0000 C CNN
F 1 "6S21" H 7975 1175 50  0000 C CNN
F 2 "MyLib:SOIC-8-N" H 7950 1275 50  0001 C CNN
F 3 "DOCUMENTATION" H 7800 1875 50  0001 C CNN
	1    7800 1475
	1    0    0    -1  
$EndComp
$Comp
L GND-RESCUE-proto1 #PWR084
U 1 1
P 5175 1000
F 0 "#PWR084" H 5175 1000 30  0001 C CNN
F 1 "GND" H 5175 930 30  0001 C CNN
F 2 "" H 5175 1000 60  0000 C CNN
F 3 "" H 5175 1000 60  0000 C CNN
	1    5175 1000
	0    1    1    0   
$EndComp
$Comp
L GND-RESCUE-proto1 #PWR085
U 1 1
P 7750 1825
F 0 "#PWR085" H 7750 1825 30  0001 C CNN
F 1 "GND" H 7750 1755 30  0001 C CNN
F 2 "" H 7750 1825 60  0000 C CNN
F 3 "" H 7750 1825 60  0000 C CNN
	1    7750 1825
	1    0    0    -1  
$EndComp
Text GLabel 7850 1125 1    40   Input ~ 0
SDO
Text GLabel 7750 1125 1    40   Input ~ 0
SCK
Text GLabel 7350 2950 0    47   Input ~ 0
CH2out
Text GLabel 7950 2600 1    40   Input ~ 0
CS.CH2
$Comp
L MCP6S21A U12
U 1 1
P 7800 2950
F 0 "U12" H 7375 2750 50  0000 C CNN
F 1 "6S21" H 7975 2650 50  0000 C CNN
F 2 "MyLib:SOIC-8-N" H 7950 2750 50  0001 C CNN
F 3 "DOCUMENTATION" H 7800 3350 50  0001 C CNN
	1    7800 2950
	1    0    0    -1  
$EndComp
$Comp
L GND-RESCUE-proto1 #PWR086
U 1 1
P 7750 3300
F 0 "#PWR086" H 7750 3300 30  0001 C CNN
F 1 "GND" H 7750 3230 30  0001 C CNN
F 2 "" H 7750 3300 60  0000 C CNN
F 3 "" H 7750 3300 60  0000 C CNN
	1    7750 3300
	1    0    0    -1  
$EndComp
Text GLabel 7850 2600 1    40   Input ~ 0
SDO
Text GLabel 7750 2600 1    40   Input ~ 0
SCK
Wire Wire Line
	1300 1950 650  1950
Wire Wire Line
	1225 1750 1300 1750
Wire Wire Line
	1300 1850 1225 1850
Wire Wire Line
	2375 1275 2275 1275
Wire Wire Line
	2275 1275 2275 1750
Wire Wire Line
	2275 1750 2000 1750
Wire Wire Line
	2075 1475 2375 1475
Wire Wire Line
	2075 750  2525 750 
Wire Wire Line
	3025 750  3375 750 
Wire Wire Line
	3375 750  3375 1375
Connection ~ 2300 750 
Wire Wire Line
	950  750  1575 750 
Wire Wire Line
	1175 575  1175 1650
Wire Wire Line
	1000 975  1175 975 
Connection ~ 1175 975 
Wire Wire Line
	3375 1375 3725 1375
Wire Wire Line
	4725 1475 4725 2100
Wire Wire Line
	4725 2100 4425 2100
Wire Wire Line
	3725 2100 3925 2100
Wire Wire Line
	3725 2100 3725 1575
Connection ~ 3725 2100
Wire Wire Line
	2000 1850 2675 1850
Wire Wire Line
	4725 1475 4875 1475
Wire Wire Line
	4725 2950 4850 2950
Wire Wire Line
	2675 1850 2675 2850
Wire Wire Line
	2675 2850 3725 2850
Wire Wire Line
	3575 3050 3725 3050
Wire Wire Line
	3650 3050 3650 3650
Wire Wire Line
	3650 3650 3900 3650
Connection ~ 3650 3050
Wire Wire Line
	4400 3650 4725 3650
Wire Wire Line
	4725 3650 4725 2950
Wire Wire Line
	2150 3075 2150 3650
Wire Wire Line
	2150 3650 725  3650
Wire Wire Line
	725  3650 725  2975
Wire Wire Line
	725  2975 850  2975
Wire Wire Line
	2000 3375 2150 3375
Connection ~ 2150 3375
Wire Wire Line
	4125 3450 4125 3350
Wire Wire Line
	4125 2550 4125 2450
Wire Wire Line
	4050 3450 4125 3450
Connection ~ 4125 3450
Connection ~ 4125 2450
Wire Wire Line
	4125 2450 4050 2450
Wire Wire Line
	2000 2050 2000 2050
Wire Wire Line
	850  2350 2000 2350
Wire Wire Line
	850  2350 850  2775
Wire Wire Line
	2150 2675 2150 2575
Wire Wire Line
	2150 2575 2325 2575
Wire Wire Line
	8875 4425 9200 4425
Wire Wire Line
	8375 4200 8375 4425
Wire Wire Line
	8375 4425 8300 4425
Wire Wire Line
	9475 3700 9200 3700
Wire Wire Line
	9200 3700 9200 4425
Wire Wire Line
	10200 3700 10200 4325
Wire Wire Line
	9975 3700 10700 3700
Wire Wire Line
	2000 2350 2000 2050
Wire Wire Line
	9525 5400 9200 5400
Wire Wire Line
	10025 5400 10375 5400
Wire Wire Line
	10200 5400 10200 5900
Wire Wire Line
	9175 2950 9175 2175
Wire Wire Line
	9175 2175 9775 2175
Wire Wire Line
	9875 2375 9775 2375
Wire Wire Line
	9775 2375 9775 2175
Wire Wire Line
	10275 2850 10175 2850
Wire Wire Line
	10275 2175 10275 2850
Connection ~ 10275 2375
Wire Wire Line
	10350 850  10350 1375
Wire Wire Line
	10350 1375 10175 1375
Connection ~ 10350 1075
Wire Wire Line
	10850 1375 10850 1525
Wire Wire Line
	10850 1525 10450 1525
Wire Wire Line
	10450 1525 10450 1725
Wire Wire Line
	9850 850  9175 850 
Wire Wire Line
	9175 850  9175 1475
Wire Wire Line
	9850 1075 9850 850 
Wire Wire Line
	9950 1075 9850 1075
Wire Wire Line
	10650 4525 10650 4675
Wire Wire Line
	10650 4525 10200 4525
Connection ~ 10200 5400
Wire Wire Line
	10775 5900 10875 5900
Wire Wire Line
	8500 5825 8500 6000
Wire Wire Line
	1175 575  9000 575 
Connection ~ 1175 750 
Wire Wire Line
	1175 1650 1300 1650
Wire Wire Line
	2075 750  2075 1475
Wire Wire Line
	2125 4650 2125 5050
Wire Wire Line
	2625 5050 2900 5050
Wire Wire Line
	2625 4650 2625 4325
Wire Wire Line
	2625 4325 3900 4325
Wire Wire Line
	5175 825  5175 575 
Connection ~ 5175 575 
Wire Wire Line
	5675 825  5675 3250
Wire Wire Line
	5675 1775 5850 1775
Connection ~ 5675 1000
Wire Wire Line
	8900 1150 9000 1150
Connection ~ 9000 1150
Wire Wire Line
	9175 1475 8900 1475
Wire Wire Line
	8400 1475 8250 1475
Wire Wire Line
	8400 1150 8400 1475
Wire Wire Line
	6850 1875 7650 1875
Wire Wire Line
	7650 1875 7650 1825
Wire Wire Line
	7650 1125 7650 575 
Connection ~ 7650 575 
Wire Wire Line
	6825 3350 7650 3350
Wire Wire Line
	7650 3350 7650 3300
Wire Wire Line
	8900 2950 9175 2950
Wire Wire Line
	8400 2950 8250 2950
Wire Wire Line
	8400 2950 8400 2700
Wire Wire Line
	8900 2700 9000 2700
Connection ~ 9000 2700
Wire Wire Line
	7650 2175 9000 2175
Connection ~ 9000 2175
Wire Wire Line
	5675 3250 5825 3250
Connection ~ 5675 1775
Wire Wire Line
	7650 2600 7650 2175
Wire Wire Line
	9200 6000 9000 6000
Wire Wire Line
	9200 5400 9200 6000
Wire Wire Line
	9000 575  9000 5825
Wire Wire Line
	9075 5200 9000 5200
Connection ~ 9000 5200
Wire Wire Line
	9575 5200 10775 5200
Wire Wire Line
	10775 5200 10775 5900
Wire Wire Line
	8875 4200 9000 4200
Connection ~ 9000 4200
Text GLabel 4875 4875 2    40   Input ~ 0
SINE1
Connection ~ 10200 3700
$Comp
L C-RESCUE-proto1 C36
U 1 1
P 2600 6600
F 0 "C36" H 2600 6700 40  0000 L CNN
F 1 "1nF" H 2606 6515 40  0000 L CNN
F 2 "MyLib:C_0805" H 2638 6450 30  0001 C CNN
F 3 "" H 2600 6600 60  0000 C CNN
	1    2600 6600
	1    0    0    -1  
$EndComp
$Comp
L C-RESCUE-proto1 C33
U 1 1
P 1400 6800
F 0 "C33" H 1400 6900 40  0000 L CNN
F 1 "10u" H 1406 6715 40  0000 L CNN
F 2 "MyLib:C_0805" H 1438 6650 30  0001 C CNN
F 3 "" H 1400 6800 60  0000 C CNN
	1    1400 6800
	0    -1   -1   0   
$EndComp
Wire Wire Line
	3900 4325 3900 4950
Text GLabel 3900 6700 2    40   Input ~ 0
SINE2
Text GLabel 1200 6800 0    40   Input ~ 0
SQ3
$Comp
L GND-RESCUE-proto1 #PWR087
U 1 1
P 2900 6600
F 0 "#PWR087" H 2900 6600 30  0001 C CNN
F 1 "GND" H 2900 6530 30  0001 C CNN
F 2 "" H 2900 6600 60  0000 C CNN
F 3 "" H 2900 6600 60  0000 C CNN
	1    2900 6600
	0    1    1    0   
$EndComp
Wire Wire Line
	2900 6800 2600 6800
Wire Wire Line
	2600 6400 2600 6125
Wire Wire Line
	2600 6125 3900 6125
Wire Wire Line
	3900 6125 3900 6700
Wire Wire Line
	2100 6125 2100 6800
$Comp
L GND-RESCUE-proto1 #PWR088
U 1 1
P 2100 7200
F 0 "#PWR088" H 2100 7200 30  0001 C CNN
F 1 "GND" H 2100 7130 30  0001 C CNN
F 2 "" H 2100 7200 60  0000 C CNN
F 3 "" H 2100 7200 60  0000 C CNN
	1    2100 7200
	1    0    0    -1  
$EndComp
$Comp
L GND-RESCUE-proto1 #PWR089
U 1 1
P 1600 7300
F 0 "#PWR089" H 1600 7300 30  0001 C CNN
F 1 "GND" H 1600 7230 30  0001 C CNN
F 2 "" H 1600 7300 60  0000 C CNN
F 3 "" H 1600 7300 60  0000 C CNN
	1    1600 7300
	1    0    0    -1  
$EndComp
$Comp
L CONN_01X08 P1
U 1 1
P 4675 5025
F 0 "P1" H 4675 5475 50  0000 C CNN
F 1 "CONN_01X08" V 4775 5025 50  0000 C CNN
F 2 "MyLib:myPin_Header_Straight_1x08-oval" H 4675 5025 60  0001 C CNN
F 3 "" H 4675 5025 60  0000 C CNN
	1    4675 5025
	-1   0    0    1   
$EndComp
$Comp
L GND-RESCUE-proto1 #PWR090
U 1 1
P 4875 4775
F 0 "#PWR090" H 4875 4775 30  0001 C CNN
F 1 "GND" H 4875 4705 30  0001 C CNN
F 2 "" H 4875 4775 60  0000 C CNN
F 3 "" H 4875 4775 60  0000 C CNN
	1    4875 4775
	0    -1   1    0   
$EndComp
$Comp
L GND-RESCUE-proto1 #PWR091
U 1 1
P 4875 4975
F 0 "#PWR091" H 4875 4975 30  0001 C CNN
F 1 "GND" H 4875 4905 30  0001 C CNN
F 2 "" H 4875 4975 60  0000 C CNN
F 3 "" H 4875 4975 60  0000 C CNN
	1    4875 4975
	0    -1   1    0   
$EndComp
Text GLabel 4875 4675 2    40   Input ~ 0
SINE2
$Comp
L C-RESCUE-proto1 C41
U 1 1
P 7450 2175
F 0 "C41" H 7450 2275 40  0000 L CNN
F 1 "0.1u" H 7456 2090 40  0000 L CNN
F 2 "MyLib:C_0805" H 7488 2025 30  0001 C CNN
F 3 "" H 7450 2175 60  0000 C CNN
	1    7450 2175
	0    -1   -1   0   
$EndComp
$Comp
L GND-RESCUE-proto1 #PWR092
U 1 1
P 7250 2175
F 0 "#PWR092" H 7250 2175 30  0001 C CNN
F 1 "GND" H 7250 2105 30  0001 C CNN
F 2 "" H 7250 2175 60  0000 C CNN
F 3 "" H 7250 2175 60  0000 C CNN
	1    7250 2175
	0    1    1    0   
$EndComp
$Comp
L C-RESCUE-proto1 C39
U 1 1
P 7450 850
F 0 "C39" H 7450 950 40  0000 L CNN
F 1 "0.1u" H 7456 765 40  0000 L CNN
F 2 "MyLib:C_0805" H 7488 700 30  0001 C CNN
F 3 "" H 7450 850 60  0000 C CNN
	1    7450 850 
	0    -1   -1   0   
$EndComp
$Comp
L GND-RESCUE-proto1 #PWR093
U 1 1
P 7250 850
F 0 "#PWR093" H 7250 850 30  0001 C CNN
F 1 "GND" H 7250 780 30  0001 C CNN
F 2 "" H 7250 850 60  0000 C CNN
F 3 "" H 7250 850 60  0000 C CNN
	1    7250 850 
	0    1    1    0   
$EndComp
Connection ~ 7650 850 
$Comp
L CONN_01X07 RV1
U 1 1
P 1300 5450
F 0 "RV1" H 1300 5850 50  0000 C CNN
F 1 "47K" V 1400 5450 50  0000 C CNN
F 2 "MyLib:slider-pot-new" H 1300 5450 60  0001 C CNN
F 3 "" H 1300 5450 60  0000 C CNN
	1    1300 5450
	0    1    1    0   
$EndComp
Wire Wire Line
	1500 5250 1500 5050
Wire Wire Line
	1300 5050 1625 5050
Wire Wire Line
	1200 4675 1200 5250
NoConn ~ 1400 5250
NoConn ~ 1300 5250
$Comp
L GND-RESCUE-proto1 #PWR094
U 1 1
P 1100 5250
F 0 "#PWR094" H 1100 5250 30  0001 C CNN
F 1 "GND" H 1100 5180 30  0001 C CNN
F 2 "" H 1100 5250 60  0000 C CNN
F 3 "" H 1100 5250 60  0000 C CNN
	1    1100 5250
	-1   0    0    1   
$EndComp
$Comp
L GND-RESCUE-proto1 #PWR095
U 1 1
P 1000 5250
F 0 "#PWR095" H 1000 5250 30  0001 C CNN
F 1 "GND" H 1000 5180 30  0001 C CNN
F 2 "" H 1000 5250 60  0000 C CNN
F 3 "" H 1000 5250 60  0000 C CNN
	1    1000 5250
	-1   0    0    1   
$EndComp
Wire Wire Line
	5850 1975 5750 1975
Wire Wire Line
	5750 1975 5750 2500
Wire Wire Line
	5750 2500 6850 2500
Wire Wire Line
	6850 2500 6850 1875
Wire Wire Line
	5825 3450 5675 3450
Wire Wire Line
	5675 3450 5675 3975
Wire Wire Line
	5675 3975 6825 3975
Wire Wire Line
	6825 3975 6825 3350
$Comp
L CONN_01X03 P11
U 1 1
P 1300 4475
F 0 "P11" H 1300 4675 50  0000 C CNN
F 1 "47K" V 1400 4475 50  0000 C CNN
F 2 "MyLib:slider-3-socket" H 1300 4475 60  0001 C CNN
F 3 "" H 1300 4475 60  0000 C CNN
	1    1300 4475
	0    1    -1   0   
$EndComp
Wire Wire Line
	1200 4875 1150 4875
$Comp
L GND-RESCUE-proto1 #PWR096
U 1 1
P 1400 4675
F 0 "#PWR096" H 1400 4675 30  0001 C CNN
F 1 "GND" H 1400 4605 30  0001 C CNN
F 2 "" H 1400 4675 60  0000 C CNN
F 3 "" H 1400 4675 60  0000 C CNN
	1    1400 4675
	1    0    0    -1  
$EndComp
Connection ~ 1200 4875
Wire Wire Line
	1300 4675 1300 5050
Connection ~ 1500 5050
Wire Notes Line
	5150 3950 550  3950
Wire Notes Line
	550  3950 550  525 
Wire Notes Line
	550  525  4975 525 
Wire Notes Line
	4975 525  4975 1300
Wire Notes Line
	4975 1300 5150 1300
Wire Notes Line
	5150 1300 5150 3950
Text Notes 550  3925 0    60   ~ 0
4-Channel DAC. Used for PV1(+/-5V) , PV2(+/-3.3V) , PV3 (0-3.3V) , PCS (0-2mA)\nAnd associated analog circuitry
Wire Notes Line
	550  4175 4300 4175
Wire Notes Line
	4300 4175 4300 7450
Wire Notes Line
	4300 5600 550  5600
Wire Notes Line
	550  4175 550  7450
Text Notes 600  4275 0    60   ~ 0
Sine Wave generator filters (Simulated for 5Hz to 5KHz at Okawa-Denshi)
Wire Notes Line
	550  7450 4300 7450
Text Notes 9700 625  0    60   ~ 0
Signal Processing
$EndSCHEMATC
